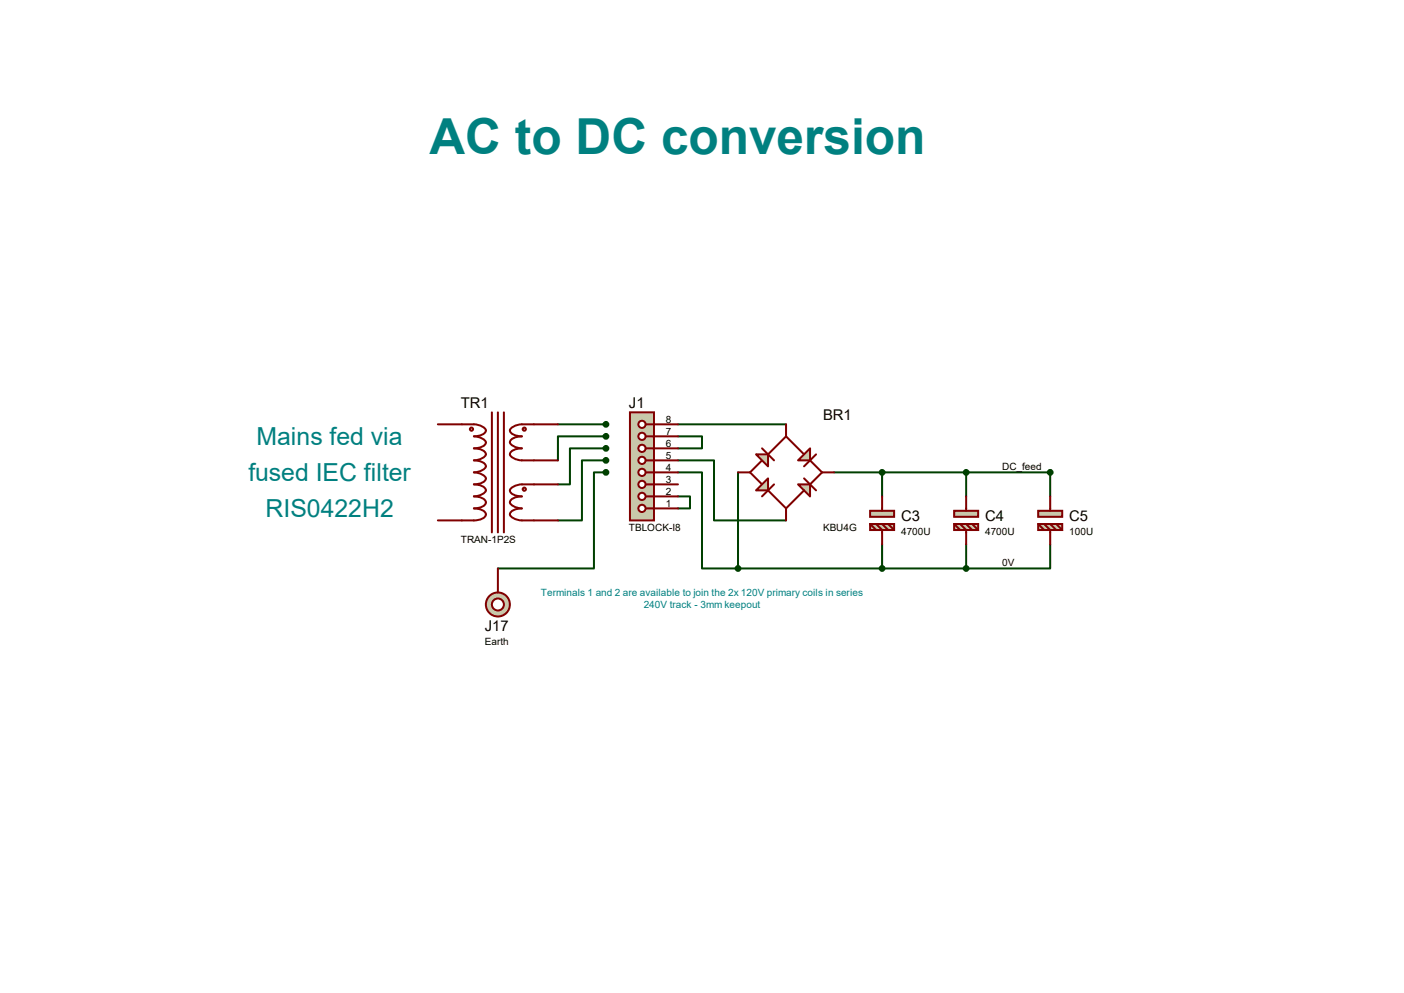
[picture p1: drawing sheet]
<svg xmlns="http://www.w3.org/2000/svg" width="297mm" height="210mm" viewBox="0 0 297 210" stroke-linecap="round" stroke-linejoin="round" font-family="sans-serif">
<g fill="none" stroke="#004000" stroke-width=".42">
<path d="M118 89.7h10.2M128.2 92.3h-10.2v5.1M128.2 94.8h-7.6v7.6h-2.6M128.2 97.4h-5.1v12.7h-5.1M128.2 99.9h-2.6v20.3h-20.3M143.4 97.4h7.6v12.7h15.3M143.4 92.3h5.1v2.5h-5.1M143.4 99.9h5.1v20.3h7.6M143.4 89.7h22.9M156.1 99.9v20.3M176.4 99.9h45.8v5.1M186.6 99.9v5.1"/>
<path d="M204.4 99.9v5.1M143.4 105h2.6v2.5h-2.6M186.6 115.1v5.1M204.4 115.1v5.1M222.2 115.1v5.1h-17.8M156.1 120.2h48.3"/>
</g>
<g fill="none" stroke="#800000" stroke-width=".42">
<path d="M92.6 89.7h7.6a2.69 2.69 0 0 1 2.6 1.3 2.31 2.31 0 0 1-2.6 1.3 2.69 2.69 0 0 1 2.6 1.3 2.31 2.31 0 0 1-2.6 1.2 2.31 2.31 0 0 1 2.6 1.3 2.69 2.69 0 0 1-2.6 1.3 2.31 2.31 0 0 1 2.6 1.2 2.69 2.69 0 0 1-2.6 1.3 2.69 2.69 0 0 1 2.6 1.3 2.31 2.31 0 0 1-2.6 1.2 2.31 2.31 0 0 1 2.6 1.3 2.69 2.69 0 0 1-2.6 1.3 2.31 2.31 0 0 1 2.6 1.3 2.31 2.31 0 0 1-2.6 1.2 2.31 2.31 0 0 1 2.6 1.3 2.31 2.31 0 0 1-2.6 1.3h-7.6M104.1 87.2v25.4M105.3 87.2v25.4M106.6 87.2v25.4M118 89.7h-7.6a2.69 2.69 0 0 0-2.5 1.3 2.31 2.31 0 0 0 2.5 1.3 2.31 2.31 0 0 0-2.5 1.3 2.69 2.69 0 0 0 2.5 1.2 2.31 2.31 0 0 0-2.5 1.3 2.69 2.69 0 0 0 2.5 1.3h7.6M118 102.4h-7.6a2.69 2.69 0 0 0-2.5 1.3 2.31 2.31 0 0 0 2.5 1.3 2.31 2.31 0 0 0-2.5 1.3 2.69 2.69 0 0 0 2.5 1.2 2.31 2.31 0 0 0-2.5 1.3 2.69 2.69 0 0 0 2.5 1.3h7.6"/>
<circle cx="99.7" cy="90.8" r=".34"/>
<circle cx="110.9" cy="90.8" r=".34"/>
<circle cx="110.9" cy="103.5" r=".34"/>
</g>
<path d="M168.8 102.4h2.6v2.6z" fill="#c8c8aa" stroke="#800000" stroke-width=".42"/>
<path d="M161.2 94.8l2.5 2.6M161.2 97.4l-2.5 2.5 2.5 2.5M162.5 96.1l3.8-3.8 3.8 3.8M171.4 97.4l2.5 2.5-2.5 2.5M172.6 96.1l-2.5 2.5M162.5 103.7l3.8 3.8 3.8-3.8M163.7 102.4l-2.5 2.6M170.1 101.2l2.5 2.5" fill="none" stroke="#800000" stroke-width=".42"/>
<g fill="#c8c8aa" stroke="#800000" stroke-width=".42">
<path d="M159.9 96.1h2.6v2.5z"/>
<path d="M171.4 94.8v2.6h-2.6z"/>
<path d="M159.9 103.7l2.6-2.5v2.5z"/>
</g>
<path d="M156.1 99.9h2.6M166.3 89.7v2.6M173.9 99.9h2.5M166.3 107.5v2.6" fill="none" stroke="#800000" stroke-width=".42"/>
<g fill="#c8c8aa" stroke="#800000" stroke-width=".42">
<path d="M184.1 108h5v1.3h-5z"/>
<path d="M184.1 110.8h5v1.3h-5z"/>
</g>
<path d="M184.1 110.8l1.2 1.3M185.3 110.8l1.3 1.3v3M186.6 105v3M186.6 110.8l1.3 1.3M187.9 110.8l1.2 1.3" fill="none" stroke="#800000" stroke-width=".42"/>
<g fill="#c8c8aa" stroke="#800000" stroke-width=".42">
<path d="M219.6 108h5.1v1.3h-5.1z"/>
<path d="M219.6 110.8h5.1v1.3h-5.1z"/>
</g>
<path d="M219.6 110.8l1.3 1.3M220.9 110.8l1.3 1.3v3M222.2 105v3M222.2 110.8l1.2 1.3M223.4 110.8l1.3 1.3" fill="none" stroke="#800000" stroke-width=".42"/>
<g fill="#004000" stroke="#004000" stroke-width=".42">
<circle cx="204.4" cy="99.9" r=".51"/>
<circle cx="186.6" cy="99.9" r=".51"/>
<circle cx="186.6" cy="120.2" r=".51"/>
<circle cx="204.4" cy="120.2" r=".51"/>
</g>
<g fill="#c8c8aa" stroke="#800000" stroke-width=".42">
<path d="M201.8 108h5.1v1.3h-5.1z"/>
<path d="M201.8 110.8h5.1v1.3h-5.1z"/>
</g>
<path d="M201.8 110.8l1.3 1.3M203.1 110.8l1.3 1.3v3M204.4 105v3M204.4 110.8l1.3 1.3M205.7 110.8l1.2 1.3" fill="none" stroke="#800000" stroke-width=".42"/>
<path d="M133.3 87.2h5v22.9h-5z" fill="#c8c8aa" stroke="#800000" stroke-width=".42"/>
<path d="M136.6 107.5h1.7" fill="none" stroke="#800000" stroke-width=".42"/>
<circle cx="135.8" cy="107.5" r=".76" fill="#fff" stroke="#800000" stroke-width=".42"/>
<path d="M136.6 105h1.7" fill="none" stroke="#800000" stroke-width=".42"/>
<circle cx="135.8" cy="105" r=".76" fill="#fff" stroke="#800000" stroke-width=".42"/>
<path d="M136.6 102.4h1.7" fill="none" stroke="#800000" stroke-width=".42"/>
<circle cx="135.8" cy="102.4" r=".76" fill="#fff" stroke="#800000" stroke-width=".42"/>
<path d="M136.6 99.9h1.7" fill="none" stroke="#800000" stroke-width=".42"/>
<circle cx="135.8" cy="99.9" r=".76" fill="#fff" stroke="#800000" stroke-width=".42"/>
<path d="M136.6 97.4h1.7" fill="none" stroke="#800000" stroke-width=".42"/>
<circle cx="135.8" cy="97.4" r=".76" fill="#fff" stroke="#800000" stroke-width=".42"/>
<path d="M136.6 94.8h1.7" fill="none" stroke="#800000" stroke-width=".42"/>
<circle cx="135.8" cy="94.8" r=".76" fill="#fff" stroke="#800000" stroke-width=".42"/>
<path d="M136.6 92.3h1.7" fill="none" stroke="#800000" stroke-width=".42"/>
<circle cx="135.8" cy="92.3" r=".76" fill="#fff" stroke="#800000" stroke-width=".42"/>
<path d="M136.6 89.7h1.7" fill="none" stroke="#800000" stroke-width=".42"/>
<circle cx="135.8" cy="89.7" r=".76" fill="#fff" stroke="#800000" stroke-width=".42"/>
<path d="M138.3 99.9h5.1M138.3 97.4h5.1M138.3 94.8h5.1M138.3 92.3h5.1M138.3 89.7h5.1M138.3 107.5h5.1M138.3 105h5.1M138.3 102.4h5.1" fill="none" stroke="#800000" stroke-width=".42"/>
<g fill="#004000" stroke="#004000" stroke-width=".42">
<circle cx="128.2" cy="89.7" r=".51"/>
<circle cx="128.2" cy="92.3" r=".51"/>
<circle cx="128.2" cy="94.8" r=".51"/>
<circle cx="128.2" cy="97.4" r=".51"/>
<circle cx="222.2" cy="99.9" r=".51"/>
<circle cx="156.1" cy="120.2" r=".51"/>
</g>
<circle cx="105.3" cy="127.8" r="2.54" fill="#c8c8aa" stroke="#800000" stroke-width=".42"/>
<circle cx="105.3" cy="127.8" r="1.27" fill="#fff" stroke="#800000" stroke-width=".42"/>
<path d="M105.3 120.2v5.1" fill="none" stroke="#800000" stroke-width=".42"/>
<circle cx="128.2" cy="99.9" r=".51" fill="#004000" stroke="#004000" stroke-width=".42"/>
<text font-size="10.5" fill="#008080" x="90.8" y="32.6">AC to DC conversion</text>
<g font-size="5.2" fill="#008080">
<text x="54.3" y="94.1">Mains fed via</text>
<text x="52.5" y="101.7">fused IEC filter</text>
<text x="56.2" y="109.3">RIS0422H2</text>
</g>
<g font-size="3.1">
<text x="97.5" y="86.3">TR1</text>
<text x="133.1" y="86.3">J1</text>
<text x="174.1" y="88.9">BR1</text>
<text x="190.6" y="110.2">C3</text>
<text x="208.4" y="110.2">C4</text>
<text x="226.2" y="110.2">C5</text>
<text x="102.6" y="133.4">J17</text>
</g>
<g font-size="2.1">
<text x="140.9" y="89.4">8</text>
<text x="140.9" y="94.4">6</text>
<text x="140.9" y="91.9">7</text>
<text x="140.9" y="99.5">4</text>
<text x="140.9" y="97">5</text>
<text x="212" y="99.3">DC_feed</text>
<text x="140.9" y="107.1">1</text>
<text x="140.9" y="104.6">2</text>
<text x="140.9" y="102.1">3</text>
<text x="133.1" y="112.2">TBLOCK-I8</text>
<text x="174.1" y="112.2">KBU4G</text>
<text x="190.6" y="113.1">4700U</text>
<text x="208.4" y="113.1">4700U</text>
<text x="226.2" y="113.1">100U</text>
<text x="97.5" y="114.8">TRAN-1P2S</text>
<text x="212" y="119.6">0V</text>
<text x="102.6" y="136.4">Earth</text>
</g>
<g font-size="2.1" fill="#008080">
<text x="114.4" y="126.1">Terminals 1 and 2 are available to join the 2x 120V primary coils in series</text>
<text x="136.2" y="128.6">240V track - 3mm keepout</text>
</g>
</svg>
